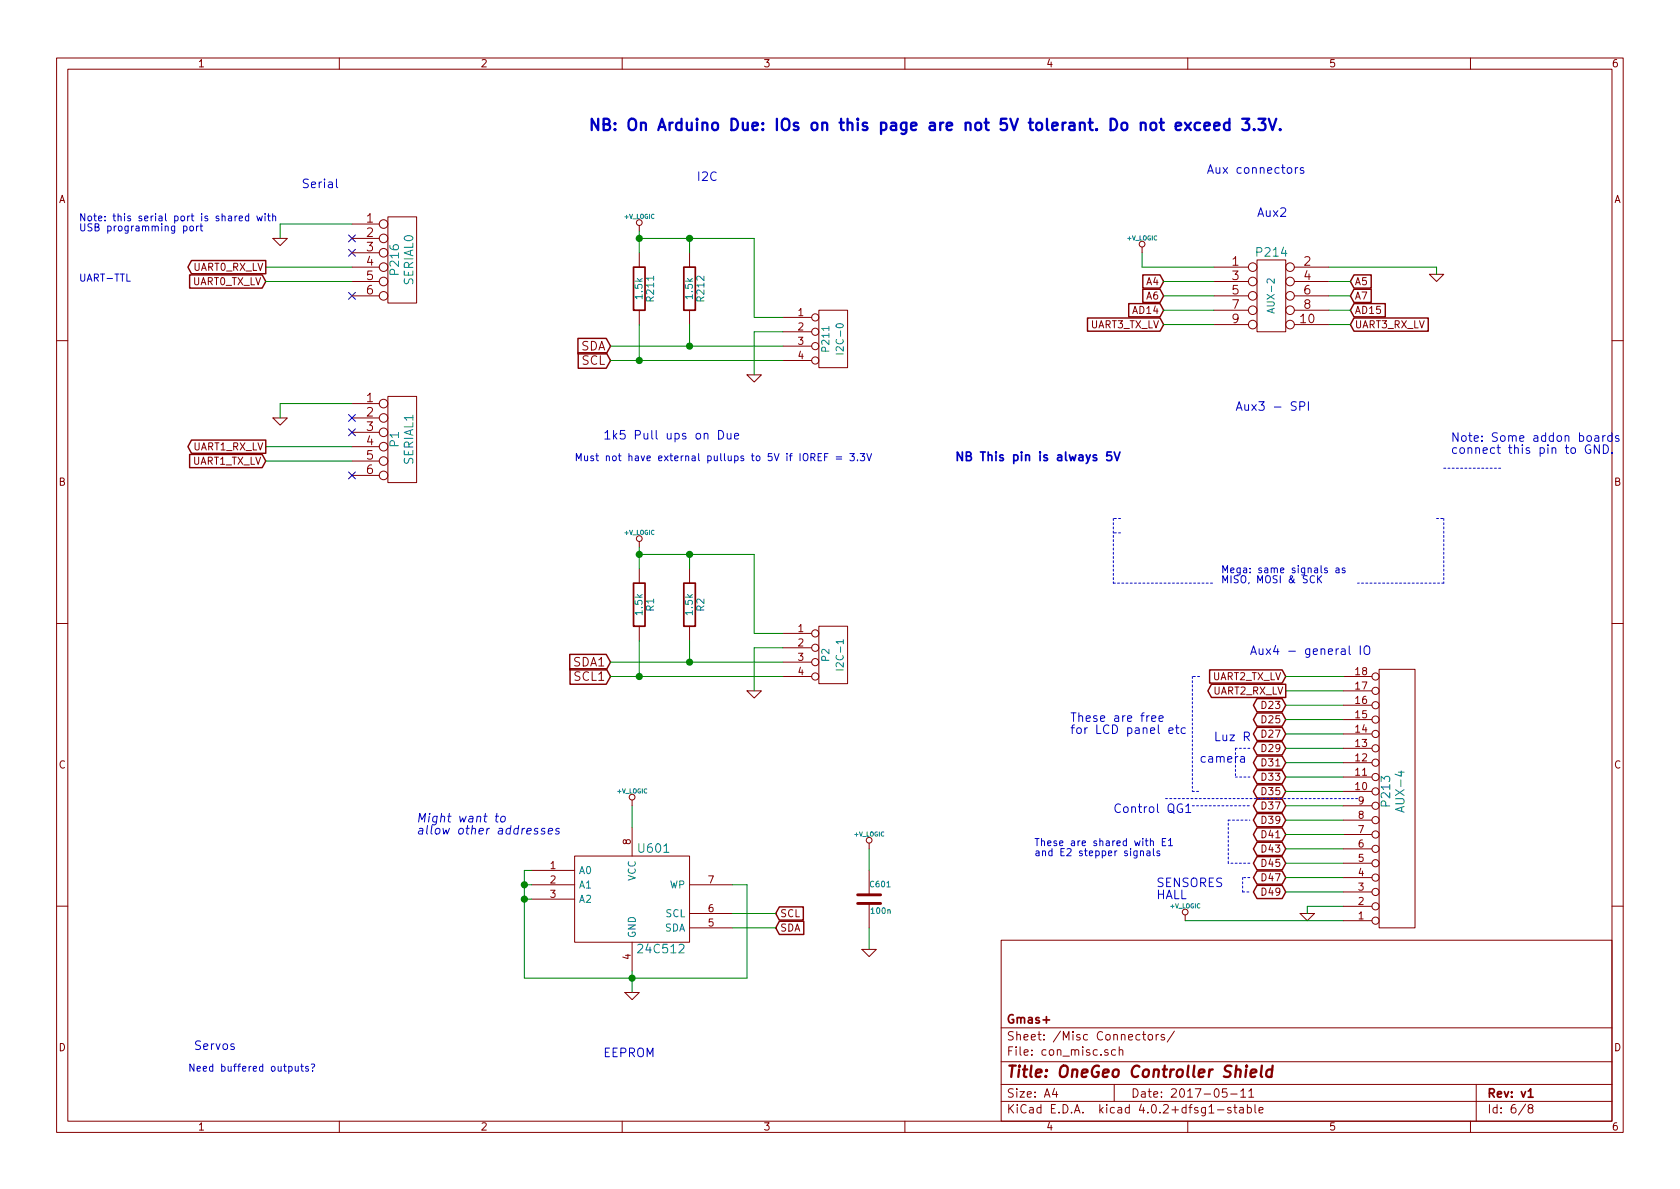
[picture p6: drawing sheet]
EESchema Schematic File Version 2
LIBS:mainboard-rescue
LIBS:power
LIBS:device
LIBS:transistors
LIBS:conn
LIBS:linear
LIBS:regul
LIBS:74xx
LIBS:cmos4000
LIBS:adc-dac
LIBS:memory
LIBS:xilinx
LIBS:microcontrollers
LIBS:dsp
LIBS:microchip
LIBS:analog_switches
LIBS:motorola
LIBS:texas
LIBS:intel
LIBS:audio
LIBS:interface
LIBS:digital-audio
LIBS:philips
LIBS:display
LIBS:cypress
LIBS:siliconi
LIBS:opto
LIBS:atmel
LIBS:contrib
LIBS:valves
LIBS:RMC
LIBS:arduino_shieldsNCL
LIBS:opendous
LIBS:m-bed
LIBS:stepper_drivers
LIBS:dc-dc-dsun
LIBS:gmas
LIBS:mainboard-cache
EELAYER 25 0
EELAYER END
$Descr A4 11693 8268
encoding utf-8
Sheet 6 8
Title "OneGeo Controller Shield"
Date "2017-05-11"
Rev "v1"
Comp "Gmas+"
Comment1 ""
Comment2 ""
Comment3 ""
Comment4 ""
$EndDescr
Text GLabel 9400 2150 2    50   Input ~ 0
AD15
Text GLabel 8100 2150 0    50   Input ~ 0
AD14
$Comp
L CONN_4 P2
U 1 1
P 5800 4550
F 0 "P2" V 5750 4550 50  0000 C CNN
F 1 "I2C-1" V 5850 4550 50  0000 C CNN
F 2 "w_pin_strip:pin_strip_4" H 5800 4550 60  0001 C CNN
F 3 "" H 5800 4550 60  0001 C CNN
	1    5800 4550
	1    0    0    -1  
$EndComp
$Comp
L R-RESCUE-mainboard R2
U 1 1
P 4800 4200
F 0 "R2" V 4880 4200 50  0000 C CNN
F 1 "1.5k" V 4800 4200 50  0000 C CNN
F 2 "opendous:SM0805_Opendous" H 4800 4200 60  0001 C CNN
F 3 "" H 4800 4200 60  0001 C CNN
	1    4800 4200
	1    0    0    -1  
$EndComp
$Comp
L R-RESCUE-mainboard R1
U 1 1
P 4450 4200
F 0 "R1" V 4530 4200 50  0000 C CNN
F 1 "1.5k" V 4450 4200 50  0000 C CNN
F 2 "opendous:SM0805_Opendous" H 4450 4200 60  0001 C CNN
F 3 "" H 4450 4200 60  0001 C CNN
	1    4450 4200
	1    0    0    -1  
$EndComp
$Comp
L GND-RESCUE-mainboard #PWR050
U 1 1
P 5250 4800
F 0 "#PWR050" H 5250 4800 30  0001 C CNN
F 1 "GND" H 5250 4730 30  0001 C CNN
F 2 "" H 5250 4800 60  0001 C CNN
F 3 "" H 5250 4800 60  0001 C CNN
	1    5250 4800
	1    0    0    -1  
$EndComp
Text GLabel 4250 4600 0    60   Input ~ 0
SDA1
Text GLabel 4250 4700 0    60   Input ~ 0
SCL1
$Comp
L +V_LOGIC #PWR051
U 1 1
P 4450 3800
F 0 "#PWR051" H 4450 3770 30  0001 C CNN
F 1 "+V_LOGIC" H 4450 3900 30  0000 C CNN
F 2 "" H 4450 3800 60  0001 C CNN
F 3 "" H 4450 3800 60  0001 C CNN
	1    4450 3800
	1    0    0    -1  
$EndComp
Text GLabel 1850 3100 0    50   Output ~ 0
UART1_RX_LV
Text GLabel 1850 3200 0    50   Input ~ 0
UART1_TX_LV
$Comp
L CONN_6 P1
U 1 1
P 2800 3050
F 0 "P1" V 2750 3050 60  0000 C CNN
F 1 "SERIAL1" V 2850 3050 60  0000 C CNN
F 2 "w_pin_strip:pin_strip_6" H 2800 3050 60  0001 C CNN
F 3 "" H 2800 3050 60  0001 C CNN
	1    2800 3050
	1    0    0    -1  
$EndComp
NoConn ~ 2450 2900
NoConn ~ 2450 3000
NoConn ~ 2450 3300
Text Notes 2100 1300 0    60   ~ 0
Serial
NoConn ~ 2450 2050
NoConn ~ 2450 1750
NoConn ~ 2450 1650
$Comp
L CONN_6 P216
U 1 1
P 2800 1800
F 0 "P216" V 2750 1800 60  0000 C CNN
F 1 "SERIAL0" V 2850 1800 60  0000 C CNN
F 2 "w_pin_strip:pin_strip_6" H 2800 1800 60  0001 C CNN
F 3 "" H 2800 1800 60  0001 C CNN
	1    2800 1800
	1    0    0    -1  
$EndComp
Text Notes 550  1950 0    50   ~ 0
UART-TTL
Text GLabel 8100 2050 0    50   Input ~ 0
A6
Text GLabel 9400 2050 2    50   Input ~ 0
A7
Text GLabel 9400 1950 2    50   Input ~ 0
A5
Text GLabel 8100 1950 0    50   Input ~ 0
A4
$Comp
L +V_LOGIC #PWR052
U 1 1
P 7950 1750
F 0 "#PWR052" H 7950 1720 30  0001 C CNN
F 1 "+V_LOGIC" H 7950 1850 30  0000 C CNN
F 2 "" H 7950 1750 60  0001 C CNN
F 3 "" H 7950 1750 60  0001 C CNN
	1    7950 1750
	1    0    0    -1  
$EndComp
$Comp
L +V_LOGIC #PWR053
U 1 1
P 8250 6400
F 0 "#PWR053" H 8250 6370 30  0001 C CNN
F 1 "+V_LOGIC" H 8250 6500 30  0000 C CNN
F 2 "" H 8250 6400 60  0001 C CNN
F 3 "" H 8250 6400 60  0001 C CNN
	1    8250 6400
	1    0    0    -1  
$EndComp
$Comp
L +V_LOGIC #PWR054
U 1 1
P 4450 1600
F 0 "#PWR054" H 4450 1570 30  0001 C CNN
F 1 "+V_LOGIC" H 4450 1700 30  0000 C CNN
F 2 "" H 4450 1600 60  0001 C CNN
F 3 "" H 4450 1600 60  0001 C CNN
	1    4450 1600
	1    0    0    -1  
$EndComp
$Comp
L GND-RESCUE-mainboard #PWR055
U 1 1
P 9100 6350
F 0 "#PWR055" H 9100 6350 30  0001 C CNN
F 1 "GND" H 9100 6280 30  0001 C CNN
F 2 "" H 9100 6350 60  0001 C CNN
F 3 "" H 9100 6350 60  0001 C CNN
	1    9100 6350
	1    0    0    -1  
$EndComp
Text GLabel 8950 6100 0    50   BiDi ~ 0
D47
Text GLabel 8950 6000 0    50   BiDi ~ 0
D45
Text GLabel 8950 5900 0    50   BiDi ~ 0
D43
Text GLabel 8950 5800 0    50   BiDi ~ 0
D41
Text GLabel 8950 5700 0    50   BiDi ~ 0
D39
Text GLabel 8950 5600 0    50   BiDi ~ 0
D37
Text GLabel 8950 5500 0    50   BiDi ~ 0
D35
Text GLabel 8950 5400 0    50   BiDi ~ 0
D33
Text GLabel 8950 5300 0    50   BiDi ~ 0
D31
Text GLabel 8950 5200 0    50   BiDi ~ 0
D29
Text GLabel 8950 5100 0    50   BiDi ~ 0
D27
Text GLabel 8950 5000 0    50   BiDi ~ 0
D25
Text GLabel 8950 4900 0    50   BiDi ~ 0
D23
$Comp
L CONN_18 P213
U 1 1
P 9700 5500
F 0 "P213" V 9650 5500 60  0000 C CNN
F 1 "AUX-4" V 9750 5500 60  0000 C CNN
F 2 "w_pin_strip:pin_strip_18" H 9700 5500 60  0001 C CNN
F 3 "" H 9700 5500 60  0001 C CNN
	1    9700 5500
	1    0    0    1   
$EndComp
Text Notes 2200 7450 2    50   ~ 0
Need buffered outputs?
Text Notes 4000 3200 0    50   ~ 0
Must not have external pullups to 5V if IOREF = 3.3V
$Comp
L GND-RESCUE-mainboard #PWR056
U 1 1
P 10000 1900
F 0 "#PWR056" H 10000 1900 30  0001 C CNN
F 1 "GND" H 10000 1830 30  0001 C CNN
F 2 "" H 10000 1900 60  0001 C CNN
F 3 "" H 10000 1900 60  0001 C CNN
	1    10000 1900
	1    0    0    -1  
$EndComp
$Comp
L GND-RESCUE-mainboard #PWR057
U 1 1
P 1950 1650
F 0 "#PWR057" H 1950 1650 30  0001 C CNN
F 1 "GND" H 1950 1580 30  0001 C CNN
F 2 "" H 1950 1650 60  0001 C CNN
F 3 "" H 1950 1650 60  0001 C CNN
	1    1950 1650
	1    0    0    -1  
$EndComp
Text GLabel 1850 1950 0    50   Input ~ 0
UART0_TX_LV
Text GLabel 1850 1850 0    50   Output ~ 0
UART0_RX_LV
Text Notes 4200 3050 0    60   ~ 0
1k5 Pull ups on Due
Text Notes 8700 4550 0    60   ~ 0
Aux4 - general IO
Text Notes 8600 2850 0    60   ~ 0
Aux3 - SPI
Text Notes 8750 1500 0    60   ~ 0
Aux2
Text Notes 8400 1200 0    60   ~ 0
Aux connectors
Text Notes 1350 7300 0    60   ~ 0
Servos
$Comp
L CONN_5X2 P214
U 1 1
P 8850 2050
F 0 "P214" H 8850 2350 60  0000 C CNN
F 1 "AUX-2" V 8850 2050 50  0000 C CNN
F 2 "w_pin_strip:pin_strip_5x2" H 8850 2050 60  0001 C CNN
F 3 "" H 8850 2050 60  0001 C CNN
	1    8850 2050
	1    0    0    -1  
$EndComp
Text Notes 4850 1250 0    60   ~ 0
I2C
Text GLabel 4250 2500 0    60   Input ~ 0
SCL
Text GLabel 4250 2400 0    60   Input ~ 0
SDA
$Comp
L GND-RESCUE-mainboard #PWR058
U 1 1
P 5250 2600
F 0 "#PWR058" H 5250 2600 30  0001 C CNN
F 1 "GND" H 5250 2530 30  0001 C CNN
F 2 "" H 5250 2600 60  0001 C CNN
F 3 "" H 5250 2600 60  0001 C CNN
	1    5250 2600
	1    0    0    -1  
$EndComp
$Comp
L R-RESCUE-mainboard R211
U 1 1
P 4450 2000
F 0 "R211" V 4530 2000 50  0000 C CNN
F 1 "1.5k" V 4450 2000 50  0000 C CNN
F 2 "opendous:SM0805_Opendous" H 4450 2000 60  0001 C CNN
F 3 "" H 4450 2000 60  0001 C CNN
	1    4450 2000
	1    0    0    -1  
$EndComp
$Comp
L R-RESCUE-mainboard R212
U 1 1
P 4800 2000
F 0 "R212" V 4880 2000 50  0000 C CNN
F 1 "1.5k" V 4800 2000 50  0000 C CNN
F 2 "opendous:SM0805_Opendous" H 4800 2600 60  0001 C CNN
F 3 "" H 4800 2000 60  0001 C CNN
	1    4800 2000
	1    0    0    -1  
$EndComp
$Comp
L CONN_4 P211
U 1 1
P 5800 2350
F 0 "P211" V 5750 2350 50  0000 C CNN
F 1 "I2C-0" V 5850 2350 50  0000 C CNN
F 2 "w_pin_strip:pin_strip_4" H 5800 2350 60  0001 C CNN
F 3 "" H 5800 2350 60  0001 C CNN
	1    5800 2350
	1    0    0    -1  
$EndComp
Text Notes 4100 900  0    79   ~ 16
NB: On Arduino Due: IOs on this page are not 5V tolerant. Do not exceed 3.3V.
Text Notes 550  1600 0    50   ~ 0
Note: this serial port is shared with\nUSB programming port
Text GLabel 8950 4800 0    50   Output ~ 0
UART2_RX_LV
Text GLabel 8950 4700 0    50   Input ~ 0
UART2_TX_LV
Text GLabel 8100 2250 0    50   Input ~ 0
UART3_TX_LV
Text GLabel 9400 2250 2    50   Input ~ 0
UART3_RX_LV
Text Notes 7200 5950 0    50   ~ 0
These are shared with E1 \nand E2 stepper signals
Text Notes 8500 4050 0    50   ~ 0
Mega: same signals as \nMISO, MOSI & SCK
Text GLabel 8950 6200 0    50   BiDi ~ 0
D49
Text Notes 6650 3200 0    60   ~ 12
NB This pin is always 5V
Text Notes 7450 5100 0    60   ~ 0
These are free \nfor LCD panel etc
Text Notes 10100 3150 0    60   ~ 0
Note: Some addon boards \nconnect this pin to GND.
$Comp
L 24C512 U601
U 1 1
P 4400 6250
F 0 "U601" H 4550 6600 60  0000 C CNN
F 1 "24C512" H 4600 5900 60  0000 C CNN
F 2 "w_smd_dil:so-8" H 4400 6250 60  0001 C CNN
F 3 "" H 4400 6250 60  0000 C CNN
	1    4400 6250
	1    0    0    -1  
$EndComp
$Comp
L GND-RESCUE-mainboard #PWR059
U 1 1
P 4400 6900
F 0 "#PWR059" H 4400 6900 30  0001 C CNN
F 1 "GND" H 4400 6830 30  0001 C CNN
F 2 "" H 4400 6900 60  0001 C CNN
F 3 "" H 4400 6900 60  0001 C CNN
	1    4400 6900
	1    0    0    -1  
$EndComp
$Comp
L +V_LOGIC #PWR060
U 1 1
P 4400 5600
F 0 "#PWR060" H 4400 5570 30  0001 C CNN
F 1 "+V_LOGIC" H 4400 5700 30  0000 C CNN
F 2 "" H 4400 5600 60  0001 C CNN
F 3 "" H 4400 5600 60  0001 C CNN
	1    4400 5600
	1    0    0    -1  
$EndComp
Text GLabel 5400 6350 2    50   Input ~ 0
SCL
Text GLabel 5400 6450 2    50   Input ~ 0
SDA
Text Notes 4200 7350 0    60   ~ 0
EEPROM
$Comp
L C-RESCUE-mainboard C601
U 1 1
P 6050 6250
AR Path="/52B22339" Ref="C601"  Part="1" 
AR Path="/5176EFAC/52B22339" Ref="C601"  Part="1" 
F 0 "C601" H 6050 6350 40  0000 L CNN
F 1 "100n" H 6056 6165 40  0000 L CNN
F 2 "opendous:SM0805_Opendous" H 6088 6100 30  0001 C CNN
F 3 "~" H 6050 6250 60  0000 C CNN
	1    6050 6250
	1    0    0    -1  
$EndComp
$Comp
L GND-RESCUE-mainboard #PWR061
U 1 1
P 6050 6600
F 0 "#PWR061" H 6050 6600 30  0001 C CNN
F 1 "GND" H 6050 6530 30  0001 C CNN
F 2 "" H 6050 6600 60  0001 C CNN
F 3 "" H 6050 6600 60  0001 C CNN
	1    6050 6600
	1    0    0    -1  
$EndComp
$Comp
L +V_LOGIC #PWR062
U 1 1
P 6050 5900
F 0 "#PWR062" H 6050 5870 30  0001 C CNN
F 1 "+V_LOGIC" H 6050 6000 30  0000 C CNN
F 2 "" H 6050 5900 60  0001 C CNN
F 3 "" H 6050 5900 60  0001 C CNN
	1    6050 5900
	1    0    0    -1  
$EndComp
Text Notes 2900 5800 0    60   Italic 0
Might want to \nallow other addresses
Text Notes 8050 6250 0    60   ~ 0
SENSORES\nHALL
Wire Wire Line
	8950 6200 9350 6200
Wire Wire Line
	8950 6000 9350 6000
Wire Wire Line
	8950 5800 9350 5800
Wire Wire Line
	8950 5600 9350 5600
Wire Wire Line
	8950 5400 9350 5400
Wire Wire Line
	8950 5200 9350 5200
Wire Wire Line
	8950 5000 9350 5000
Wire Wire Line
	8950 4800 9350 4800
Wire Wire Line
	9100 6350 9100 6300
Wire Wire Line
	9100 6300 9350 6300
Wire Wire Line
	9400 2150 9250 2150
Wire Wire Line
	9400 1950 9250 1950
Wire Wire Line
	8450 2150 8100 2150
Wire Wire Line
	8100 1950 8450 1950
Wire Wire Line
	9250 1850 10000 1850
Wire Wire Line
	2450 1850 1850 1850
Connection ~ 4800 2400
Wire Wire Line
	4800 2250 4800 2400
Connection ~ 4450 2500
Wire Wire Line
	4450 2250 4450 2500
Wire Wire Line
	4250 2400 5450 2400
Connection ~ 4800 1650
Wire Wire Line
	4800 1750 4800 1650
Wire Wire Line
	4450 1650 5250 1650
Wire Wire Line
	5250 1650 5250 2200
Wire Wire Line
	5250 2200 5450 2200
Wire Wire Line
	4450 1600 4450 1750
Connection ~ 4450 1650
Wire Wire Line
	5450 2300 5250 2300
Wire Wire Line
	5250 2300 5250 2600
Wire Wire Line
	4250 2500 5450 2500
Wire Wire Line
	1950 1550 2450 1550
Wire Wire Line
	1850 1950 2450 1950
Wire Wire Line
	7950 1750 7950 1850
Wire Wire Line
	7950 1850 8450 1850
Wire Wire Line
	10000 1850 10000 1900
Wire Wire Line
	8100 2050 8450 2050
Wire Wire Line
	8100 2250 8450 2250
Wire Wire Line
	9250 2050 9400 2050
Wire Wire Line
	9250 2250 9400 2250
Wire Wire Line
	8950 4700 9350 4700
Wire Wire Line
	9350 4900 8950 4900
Wire Wire Line
	9350 5100 8950 5100
Wire Wire Line
	9350 5300 8950 5300
Wire Wire Line
	9350 5500 8950 5500
Wire Wire Line
	9350 5700 8950 5700
Wire Wire Line
	9350 5900 8950 5900
Wire Wire Line
	9350 6100 8950 6100
Wire Wire Line
	8250 6400 9350 6400
Wire Wire Line
	1850 3200 2450 3200
Wire Wire Line
	2450 2800 1950 2800
Wire Wire Line
	2450 3100 1850 3100
Wire Wire Line
	4250 4700 5450 4700
Wire Wire Line
	5250 4800 5250 4500
Wire Wire Line
	5250 4500 5450 4500
Connection ~ 4450 3850
Wire Wire Line
	4450 3800 4450 3950
Wire Wire Line
	5450 4400 5250 4400
Wire Wire Line
	5250 4400 5250 3850
Wire Wire Line
	5250 3850 4450 3850
Wire Wire Line
	4800 3950 4800 3850
Connection ~ 4800 3850
Wire Wire Line
	4250 4600 5450 4600
Wire Wire Line
	4450 4450 4450 4700
Connection ~ 4450 4700
Wire Wire Line
	4800 4450 4800 4600
Connection ~ 4800 4600
Wire Notes Line
	9450 5550 8100 5550
Wire Notes Line
	8350 4700 8300 4700
Wire Notes Line
	7800 3600 7750 3600
Wire Notes Line
	7750 3600 7750 4050
Wire Notes Line
	7800 3700 7750 3700
Wire Notes Line
	7750 4050 8450 4050
Wire Notes Line
	10000 3600 10050 3600
Wire Notes Line
	10050 3600 10050 4050
Wire Notes Line
	10050 4050 9450 4050
Wire Notes Line
	10050 3250 10450 3250
Wire Wire Line
	4400 6750 4400 6900
Wire Wire Line
	3650 6250 3700 6250
Wire Wire Line
	3650 6050 3650 6800
Wire Wire Line
	3650 6800 5200 6800
Connection ~ 4400 6800
Wire Wire Line
	3650 6150 3700 6150
Connection ~ 3650 6250
Wire Wire Line
	3700 6050 3650 6050
Connection ~ 3650 6150
Wire Wire Line
	4400 5750 4400 5600
Wire Wire Line
	5100 6150 5200 6150
Wire Wire Line
	5200 6150 5200 6800
Wire Wire Line
	5100 6450 5400 6450
Wire Wire Line
	5100 6350 5400 6350
Wire Wire Line
	6050 6450 6050 6600
Wire Wire Line
	6050 6050 6050 5900
Wire Notes Line
	8700 6100 8650 6100
Wire Notes Line
	8650 6100 8650 6200
Wire Notes Line
	8650 6200 8700 6200
Wire Notes Line
	8700 6000 8550 6000
Wire Notes Line
	8550 6000 8550 5700
Wire Notes Line
	8550 5700 8700 5700
Wire Notes Line
	8300 4700 8300 5500
Wire Notes Line
	8300 5500 8350 5500
Text Notes 7750 5650 0    60   ~ 0
Control QG1
Wire Notes Line
	8300 5600 8700 5600
Wire Wire Line
	1950 1550 1950 1650
$Comp
L GND-RESCUE-mainboard #PWR063
U 1 1
P 1950 2900
F 0 "#PWR063" H 1950 2900 30  0001 C CNN
F 1 "GND" H 1950 2830 30  0001 C CNN
F 2 "" H 1950 2900 60  0001 C CNN
F 3 "" H 1950 2900 60  0001 C CNN
	1    1950 2900
	1    0    0    -1  
$EndComp
Wire Wire Line
	1950 2800 1950 2900
Wire Notes Line
	8700 5200 8600 5200
Wire Notes Line
	8600 5200 8600 5400
Wire Notes Line
	8600 5400 8700 5400
Text Notes 8350 5300 0    60   ~ 0
camera
Text Notes 8450 5150 0    60   ~ 0
Luz R
$EndSCHEMATC
